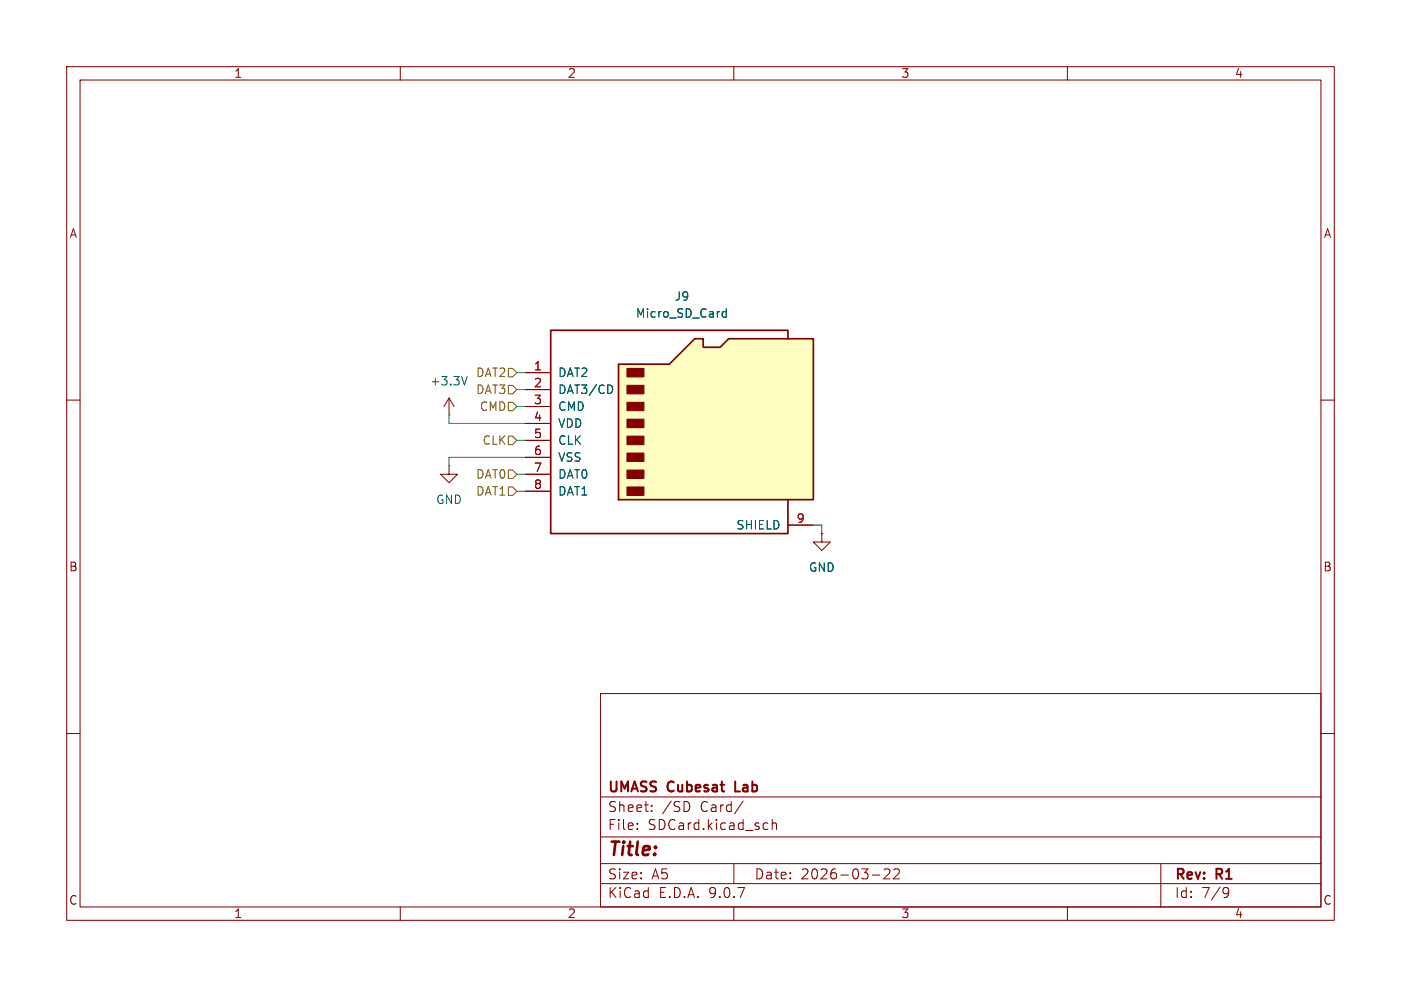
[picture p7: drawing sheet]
(kicad_sch
 (version 20250114)
 (generator "eeschema")
 (generator_version "9.0")
 (paper "A5")
 (title_block
  (date "2026-03-22")
  (rev "R1")
  (company "UMASS Cubesat Lab"))
 (lib_symbols
  (symbol "Connector:Micro_SD_Card"
   (pin_names
    (offset 1.016)) (exclude_from_sim no) (in_bom yes) (on_board yes)
   (property "Reference" "J" (at -16.51 15.24 0) (effects (font (size 1.27 1.27))))
   (property "Value" "Micro_SD_Card" (at 16.51 15.24 0) (effects (font (size 1.27 1.27)) (justify right)))
   (property "Footprint" "" (at 29.21 7.62 0) (effects (font (size 1.27 1.27)) (hide yes)))
   (property "Datasheet" "https://www.we-online.com/components/products/datasheet/693072010801.pdf" (at 0 0 0) (effects (font (size 1.27 1.27)) (hide yes)))
   (property "Description" "Micro SD Card Socket" (at 0 0 0) (effects (font (size 1.27 1.27)) (hide yes)))
   (symbol "Micro_SD_Card_0_1"
    (polyline (pts (xy -8.89 -11.43) (xy -8.89 8.89) (xy -1.27 8.89) (xy 2.54 12.7) (xy 3.81 12.7) (xy 3.81 11.43) (xy 6.35 11.43) (xy 7.62 12.7) (xy 20.32 12.7) (xy 20.32 -11.43) (xy -8.89 -11.43)) (stroke (width 0.254) (type default)) (fill (type background)))
    (rectangle (start -7.62 8.255) (end -5.08 6.985) (stroke (width 0) (type default)) (fill (type outline)))
    (rectangle (start -7.62 5.715) (end -5.08 4.445) (stroke (width 0) (type default)) (fill (type outline)))
    (rectangle (start -7.62 3.175) (end -5.08 1.905) (stroke (width 0) (type default)) (fill (type outline)))
    (rectangle (start -7.62 0.635) (end -5.08 -0.635) (stroke (width 0) (type default)) (fill (type outline)))
    (rectangle (start -7.62 -1.905) (end -5.08 -3.175) (stroke (width 0) (type default)) (fill (type outline)))
    (rectangle (start -7.62 -4.445) (end -5.08 -5.715) (stroke (width 0) (type default)) (fill (type outline)))
    (rectangle (start -7.62 -6.985) (end -5.08 -8.255) (stroke (width 0) (type default)) (fill (type outline)))
    (rectangle (start -7.62 -9.525) (end -5.08 -10.795) (stroke (width 0) (type default)) (fill (type outline)))
    (polyline (pts (xy 16.51 12.7) (xy 16.51 13.97) (xy -19.05 13.97) (xy -19.05 -16.51) (xy 16.51 -16.51) (xy 16.51 -11.43)) (stroke (width 0.254) (type default)) (fill (type none))))
   (symbol "Micro_SD_Card_1_1"
    (pin bidirectional line (at -22.86 7.62 0) (length 3.81) (name "DAT2" (effects (font (size 1.27 1.27)))) (number "1" (effects (font (size 1.27 1.27)))))
    (pin bidirectional line (at -22.86 5.08 0) (length 3.81) (name "DAT3/CD" (effects (font (size 1.27 1.27)))) (number "2" (effects (font (size 1.27 1.27)))))
    (pin input line (at -22.86 2.54 0) (length 3.81) (name "CMD" (effects (font (size 1.27 1.27)))) (number "3" (effects (font (size 1.27 1.27)))))
    (pin power_in line (at -22.86 0 0) (length 3.81) (name "VDD" (effects (font (size 1.27 1.27)))) (number "4" (effects (font (size 1.27 1.27)))))
    (pin input line (at -22.86 -2.54 0) (length 3.81) (name "CLK" (effects (font (size 1.27 1.27)))) (number "5" (effects (font (size 1.27 1.27)))))
    (pin power_in line (at -22.86 -5.08 0) (length 3.81) (name "VSS" (effects (font (size 1.27 1.27)))) (number "6" (effects (font (size 1.27 1.27)))))
    (pin bidirectional line (at -22.86 -7.62 0) (length 3.81) (name "DAT0" (effects (font (size 1.27 1.27)))) (number "7" (effects (font (size 1.27 1.27)))))
    (pin bidirectional line (at -22.86 -10.16 0) (length 3.81) (name "DAT1" (effects (font (size 1.27 1.27)))) (number "8" (effects (font (size 1.27 1.27)))))
    (pin passive line (at 20.32 -15.24 180) (length 3.81) (name "SHIELD" (effects (font (size 1.27 1.27)))) (number "9" (effects (font (size 1.27 1.27))))))
   (embedded_fonts no))
  (symbol "power:+3.3V"
   (power)
   (pin_numbers (hide yes))
   (pin_names
    (offset 0) (hide yes)) (exclude_from_sim no) (in_bom yes) (on_board yes)
   (property "Reference" "#PWR" (at 0 -3.81 0) (effects (font (size 1.27 1.27)) (hide yes)))
   (property "Value" "+3.3V" (at 0 3.556 0) (effects (font (size 1.27 1.27))))
   (property "Footprint" "" (at 0 0 0) (effects (font (size 1.27 1.27)) (hide yes)))
   (property "Datasheet" "" (at 0 0 0) (effects (font (size 1.27 1.27)) (hide yes)))
   (property "Description" "Power symbol creates a global label with name \"+3.3V\"" (at 0 0 0) (effects (font (size 1.27 1.27)) (hide yes)))
   (symbol "+3.3V_0_1"
    (polyline (pts (xy -0.762 1.27) (xy 0 2.54)) (stroke (width 0) (type default)) (fill (type none)))
    (polyline (pts (xy 0 2.54) (xy 0.762 1.27)) (stroke (width 0) (type default)) (fill (type none)))
    (polyline (pts (xy 0 0) (xy 0 2.54)) (stroke (width 0) (type default)) (fill (type none))))
   (symbol "+3.3V_1_1"
    (pin power_in line (at 0 0 90) (length 0) (name "~" (effects (font (size 1.27 1.27)))) (number "1" (effects (font (size 1.27 1.27))))))
   (embedded_fonts no))
  (symbol "power:GND"
   (power)
   (pin_numbers (hide yes))
   (pin_names
    (offset 0) (hide yes)) (exclude_from_sim no) (in_bom yes) (on_board yes)
   (property "Reference" "#PWR" (at 0 -6.35 0) (effects (font (size 1.27 1.27)) (hide yes)))
   (property "Value" "GND" (at 0 -3.81 0) (effects (font (size 1.27 1.27))))
   (property "Footprint" "" (at 0 0 0) (effects (font (size 1.27 1.27)) (hide yes)))
   (property "Datasheet" "" (at 0 0 0) (effects (font (size 1.27 1.27)) (hide yes)))
   (property "Description" "Power symbol creates a global label with name \"GND\" , ground" (at 0 0 0) (effects (font (size 1.27 1.27)) (hide yes)))
   (symbol "GND_0_1"
    (polyline (pts (xy 0 0) (xy 0 -1.27) (xy 1.27 -1.27) (xy 0 -2.54) (xy -1.27 -1.27) (xy 0 -1.27)) (stroke (width 0) (type default)) (fill (type none))))
   (symbol "GND_1_1"
    (pin power_in line (at 0 0 270) (length 0) (name "~" (effects (font (size 1.27 1.27)))) (number "1" (effects (font (size 1.27 1.27))))))
   (embedded_fonts no)))
 (wire
  (pts (xy 67.31 68.58) (xy 78.74 68.58))
  (stroke (width 0) (type default)))
 (wire
  (pts (xy 123.19 78.74) (xy 123.19 80.01))
  (stroke (width 0) (type default)))
 (wire
  (pts (xy 67.31 62.23) (xy 67.31 63.5))
  (stroke (width 0) (type default)))
 (wire
  (pts (xy 121.92 78.74) (xy 123.19 78.74))
  (stroke (width 0) (type default)))
 (wire
  (pts (xy 67.31 68.58) (xy 67.31 69.85))
  (stroke (width 0) (type default)))
 (wire
  (pts (xy 77.47 66.04) (xy 78.74 66.04))
  (stroke (width 0) (type default)))
 (wire
  (pts (xy 67.31 63.5) (xy 78.74 63.5))
  (stroke (width 0) (type default)))
 (wire
  (pts (xy 77.47 60.96) (xy 78.74 60.96))
  (stroke (width 0) (type default)))
 (wire
  (pts (xy 77.47 58.42) (xy 78.74 58.42))
  (stroke (width 0) (type default)))
 (wire
  (pts (xy 77.47 73.66) (xy 78.74 73.66))
  (stroke (width 0) (type default)))
 (wire
  (pts (xy 77.47 55.88) (xy 78.74 55.88))
  (stroke (width 0) (type default)))
 (wire
  (pts (xy 77.47 71.12) (xy 78.74 71.12))
  (stroke (width 0) (type default)))
 (hierarchical_label "CLK"
  (shape input)
  (at 77.47 66.04 180)
  (effects (font (size 1.27 1.27)) (justify right)))
 (hierarchical_label "DAT2"
  (shape input)
  (at 77.47 55.88 180)
  (effects (font (size 1.27 1.27)) (justify right)))
 (hierarchical_label "CMD"
  (shape input)
  (at 77.47 60.96 180)
  (effects (font (size 1.27 1.27)) (justify right)))
 (hierarchical_label "DAT0"
  (shape input)
  (at 77.47 71.12 180)
  (effects (font (size 1.27 1.27)) (justify right)))
 (hierarchical_label "DAT3"
  (shape input)
  (at 77.47 58.42 180)
  (effects (font (size 1.27 1.27)) (justify right)))
 (hierarchical_label "DAT1"
  (shape input)
  (at 77.47 73.66 180)
  (effects (font (size 1.27 1.27)) (justify right)))
 (symbol
  (lib_id "power:GND")
  (at 123.19 80.01 0)
  (unit 1)
  (exclude_from_sim no)
  (in_bom yes)
  (on_board yes)
  (dnp no)
  (fields_autoplaced yes)
  (property "Reference" "#PWR0110" (at 123.19 86.36 0) (effects (font (size 1.27 1.27)) (hide yes)))
  (property "Value" "GND" (at 123.19 85.09 0) (effects (font (size 1.27 1.27))))
  (property "Footprint" "" (at 123.19 80.01 0) (effects (font (size 1.27 1.27)) (hide yes)))
  (property "Datasheet" "" (at 123.19 80.01 0) (effects (font (size 1.27 1.27)) (hide yes)))
  (property "Description" "Power symbol creates a global label with name \"GND\" , ground" (at 123.19 80.01 0) (effects (font (size 1.27 1.27)) (hide yes)))
  (pin "1"))
 (symbol
  (lib_id "power:GND")
  (at 67.31 69.85 0)
  (unit 1)
  (exclude_from_sim no)
  (in_bom yes)
  (on_board yes)
  (dnp no)
  (fields_autoplaced yes)
  (property "Reference" "#PWR0109" (at 67.31 76.2 0) (effects (font (size 1.27 1.27)) (hide yes)))
  (property "Value" "GND" (at 67.31 74.93 0) (effects (font (size 1.27 1.27))))
  (property "Footprint" "" (at 67.31 69.85 0) (effects (font (size 1.27 1.27)) (hide yes)))
  (property "Datasheet" "" (at 67.31 69.85 0) (effects (font (size 1.27 1.27)) (hide yes)))
  (property "Description" "Power symbol creates a global label with name \"GND\" , ground" (at 67.31 69.85 0) (effects (font (size 1.27 1.27)) (hide yes)))
  (pin "1"))
 (symbol
  (lib_id "Connector:Micro_SD_Card")
  (at 101.6 63.5 0)
  (unit 1)
  (exclude_from_sim no)
  (in_bom yes)
  (on_board yes)
  (dnp no)
  (fields_autoplaced yes)
  (property "Reference" "J9" (at 102.235 44.45 0) (effects (font (size 1.27 1.27))))
  (property "Value" "Micro_SD_Card" (at 102.235 46.99 0) (effects (font (size 1.27 1.27))))
  (property "Footprint" "Connector_Card:microSD_HC_Hirose_DM3D-SF" (at 130.81 55.88 0) (effects (font (size 1.27 1.27)) (hide yes)))
  (property "Datasheet" "https://www.we-online.com/components/products/datasheet/693072010801.pdf" (at 101.6 63.5 0) (effects (font (size 1.27 1.27)) (hide yes)))
  (property "Description" "Micro SD Card Socket" (at 101.6 63.5 0) (effects (font (size 1.27 1.27)) (hide yes)))
  (pin "6")
  (pin "9")
  (pin "3")
  (pin "8")
  (pin "5")
  (pin "7")
  (pin "4")
  (pin "2")
  (pin "1"))
 (symbol
  (lib_id "power:+3.3V")
  (at 67.31 62.23 0)
  (unit 1)
  (exclude_from_sim no)
  (in_bom yes)
  (on_board yes)
  (dnp no)
  (fields_autoplaced yes)
  (property "Reference" "#PWR0108" (at 67.31 66.04 0) (effects (font (size 1.27 1.27)) (hide yes)))
  (property "Value" "+3.3V" (at 67.31 57.15 0) (effects (font (size 1.27 1.27))))
  (property "Footprint" "" (at 67.31 62.23 0) (effects (font (size 1.27 1.27)) (hide yes)))
  (property "Datasheet" "" (at 67.31 62.23 0) (effects (font (size 1.27 1.27)) (hide yes)))
  (property "Description" "Power symbol creates a global label with name \"+3.3V\"" (at 67.31 62.23 0) (effects (font (size 1.27 1.27)) (hide yes)))
  (pin "1")))
